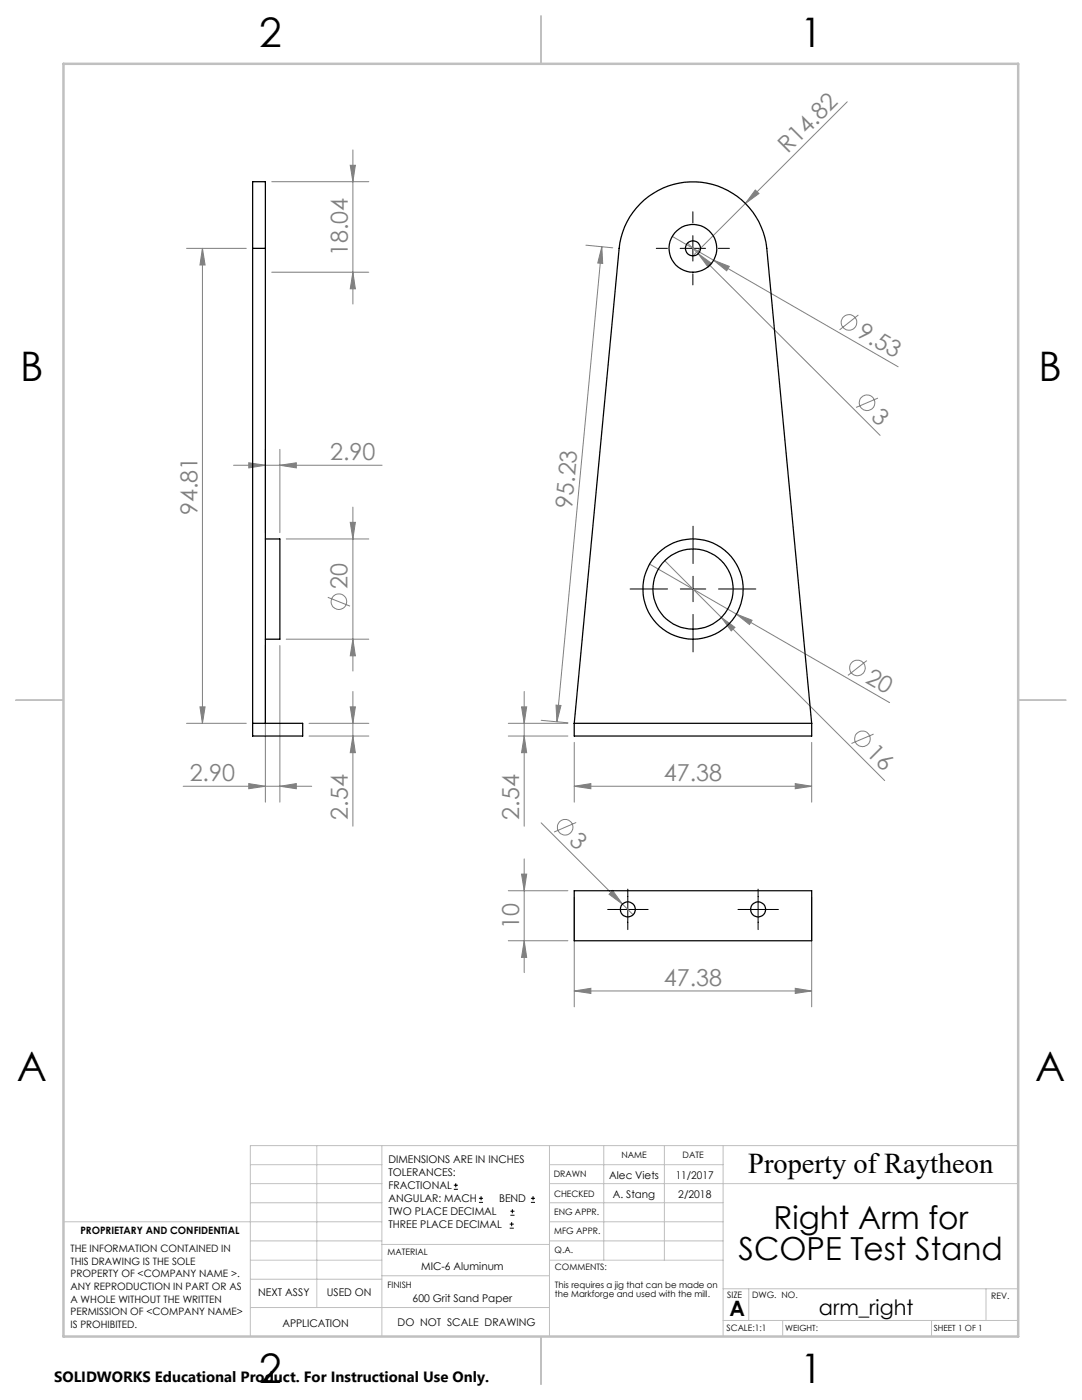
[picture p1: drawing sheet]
<svg xmlns="http://www.w3.org/2000/svg" width="216mm" height="279mm" viewBox="0 0 216 279" stroke-linecap="round" stroke-linejoin="round" font-family="sans-serif">
<g fill="none" stroke="#808080" stroke-width=".2">
<path d="M54.2 36.3h19.4M69.9 33h1l-.5 3.3zM70.4 29.9v30.8M150.7 37.9l.7 .7-2.7 2zM169.1 20.3l-30.8 30.8M37.2 49.6h11.9M40.4 49.6l.5 3.3h-1zM40.4 49.6v94.8M54.2 54.3h19.4M70.4 54.3l.5 3.3h-1zM116.9 48.9l5.4 .6M120.1 49.2l.2 3.4-1-.1z"/>
<path d="M120.1 49.2l-9 94.8M134.1 47.2l45.1 26M137.2 48.5l38.4 38.4M139.3 50.6l2.7 2-.7 .7zM142.4 51.9l3.1 1.3-.5 .8zM171.3 62.9l-3.8 2.9M175.2 79.4l-4.4 1.9M46.6 92.9h29.6M49.6 92.4l3.4 .5-3.4 .5zM53 89.7v16.6M55.8 92.9l3.3-.5v1zM55.8 89.7v16.6"/>
<path d="M57.1 107.6h16.5M65.4 119.2l4.4 1.8M69.9 104.2h1l-.5 3.4zM70.4 101.2v32.7M129.6 112.6l17.3 10M132.6 111.9l11.3 11.3M53 128.8v31.3M55.8 128.8v31.3M57.1 127.6h16.5M70.4 127.6l.5 3.3h-1zM70.4 138v26.9M104.6 138v26.9"/>
<path d="M143.9 123.2l2.7 2-.7 .7zM143.9 123.2l32.6 32.6M146.9 122.6l3.2 1.2-.6 .8zM146.9 122.6l30.6 17.6M173 131.8l-3.8 3M36.5 156.9h25.7M37.2 144.4h11.9M39.9 141.1h1l-.5 3.3zM49.6 156.4l3.4 .5-3.4 .5zM55.8 156.9l3.3-.5v1zM61.7 146.9h11.9M61.7 144.4h11.9"/>
<path d="M69.9 141.1h1l-.5 3.3zM70.4 146.9l.5 3.3h-1zM101.4 146.9h11.9M101.4 144.4h11.9M104.1 141.1h1l-.5 3.3zM104.6 146.9l.5 3.3h-1zM108 143.8l5.3 .5M110.9 140.7l1 .1-.8 3.2zM114.6 156.9l3.3-.5v1zM114.6 148.2v11.9M114.6 156.9h47.4M158.7 156.4l3.3 .5-3.3 .5z"/>
<path d="M162 148.2v11.9M174.3 146.5l-4.4 1.9M101.4 177.8h11.9M104.1 174.4h1l-.5 3.4zM104.6 171.4v22.7M108 164.2l18.3 18.4M114.6 179v21.9M115 164.1l-4.4 2M122.2 177.7l2 2.7-2.7-1.9zM162 179v21.9M101.4 187.7h11.9M104.6 187.7l.5 3.4h-1z"/>
<path d="M114.6 197.8l3.3-.6v1.1zM114.6 197.8h47.4M158.7 197.2l3.3 .6-3.3 .5z"/>
<circle cx="169.4" cy="64.3" r="1.56"/>
<circle cx="173" cy="80.4" r="1.56"/>
<circle cx="67.6" cy="120.1" r="1.55"/>
<circle cx="171.1" cy="133.3" r="1.55"/>
<circle cx="172.1" cy="147.4" r="1.56"/>
<circle cx="112.8" cy="165.1" r="1.56"/>
</g>
<g fill="none" stroke="#000" stroke-width=".2">
<path d="M131 49.6h2.2M135.7 49.6h5.1M138.3 42.3v2.2M138.3 47v5.1M138.3 54.6v2.3M143.3 49.6h2.3M125.7 117.5h7.5M135.7 117.5h5.1M138.3 105v7.5M138.3 115v5.1M143.4 117.5h7.4M138.3 122.6v7.5"/>
<path d="M125.3 177.4v8.1M151.3 177.4v8.1M121.2 181.5h8.1M147.2 181.5h8.1M90.6 237.3h.8M90.6 236.5h.8M90.9 236.1v.9M95.6 240h.8M95.6 239.1h.8M96 238.7v.8M105.9 240h.9M105.9 239.1h.9"/>
<path d="M106.4 238.7v.8M101.7 245.1h.8M101.7 244.3h.8M101.8 242.5h.9M101.8 241.7h.9M102.1 243.9v.8M102.2 241.3v.8"/>
</g>
<g fill="none" stroke="#c0c0c0" stroke-width=".2">
<path d="M50 232.4h26.2M50 236.2h26.2M63.2 228.6v32.3M76.2 228.6v38.1M109.6 228.6v38.1M109.6 232.4h34.7M109.6 236.2h93.6M120.5 228.6v22.9M132.6 228.6v22.9M144.3 228.6v38.1M203.2 228.6h-153.2v38.1M12.7 243.8h63.5"/>
<path d="M50 251.5h26.2M50 240h26.2M50 247.7h26.2M50 255.3h26.2M76.2 254.6h33.4M76.2 248.4h33.4M109.6 251.5h34.7M109.6 243.8h34.7M109.6 240h34.7M109.6 247.7h34.7M144.3 257.2h58.9M149.4 257.2v6.3"/>
<path d="M196.7 257.2v6.3M50 260.9h59.6M144.3 263.5h58.9M156.2 263.5v3.2M185.9 263.5v3.2"/>
</g>
<path d="M108 3.2v9.5M3.1 139.7h9.6M203.2 139.7h9.5M108 266.7v9.6" fill="none" stroke="#c0c0c0" stroke-width=".25"/>
<path d="M12.7 12.7h190.5v254h-190.5z" fill="none" stroke="#c0c0c0" stroke-width=".5"/>
<g fill="#808080">
<path d="M122.2 177.7l2 2.7-2.7-1.9z"/>
<path d="M150.7 37.9l.7 .7-2.7 2z"/>
<path d="M146.9 122.6l3.2 1.2-.6 .8z"/>
<path d="M142.4 51.9l3.1 1.3-.5 .8z"/>
<path d="M158.7 156.4l3.3 .5-3.3 .5zM114.6 156.9l3.3-.5v1zM158.7 197.2l3.3 .6-3.3 .5zM114.6 197.8l3.3-.6v1.1zM55.8 156.9l3.3-.5v1zM49.6 156.4l3.4 .5-3.4 .5zM55.8 92.9l3.3-.5v1zM49.6 92.4l3.4 .5-3.4 .5z"/>
<path d="M120.1 49.2l.2 3.4-1-.1zM110.9 140.7l1 .1-.8 3.2z"/>
<path d="M104.6 146.9l.5 3.3h-1zM104.1 141.1h1l-.5 3.3zM70.4 146.9l.5 3.3h-1zM69.9 141.1h1l-.5 3.3zM70.4 127.6l.5 3.3h-1zM69.9 104.2h1l-.5 3.4zM70.4 54.3l.5 3.3h-1zM69.9 33h1l-.5 3.3z"/>
<path d="M104.1 174.4h1l-.5 3.4zM104.6 187.7l.5 3.4h-1zM40.4 49.6l.5 3.3h-1zM39.9 141.1h1l-.5 3.3z"/>
<path d="M143.9 123.2l2 2.7 .7-.7zM139.3 50.6l2 2.7 .7-.7z"/>
</g>
<g fill="none" stroke="#000" stroke-width=".25">
<path d="M50.4 49.6v-13.3h2.6v13.3M50.4 49.6v97.3h10v-2.5h-10M50.4 49.6h2.6M53 49.6v94.8M53 107.6h2.8v20h-2.8M114.6 144.4l8.9-94.8a14.8 14.8 0 0 1 14.8-13.3 14.8 14.8 0 0 1 14.7 13.3l9 94.8M114.6 144.4v2.5h47.4v-2.5M114.6 144.4h47.4M114.6 177.8h47.4v9.9h-47.4z"/>
<circle cx="138.3" cy="49.6" r="1.48"/>
<circle cx="138.3" cy="49.6" r="4.8"/>
<circle cx="138.3" cy="117.6" r="10"/>
<circle cx="138.3" cy="117.6" r="8"/>
<circle cx="125.3" cy="181.5" r="1.48"/>
<circle cx="151.3" cy="181.5" r="1.48"/>
</g>
<g font-size="8.1">
<text x="51.7" y="9.3">2</text>
<text x="159.7" y="9.3">1</text>
<text x="4" y="76">B</text>
<text x="207.2" y="76">B</text>
<text x="3.3" y="215.7">A</text>
<text x="206.5" y="215.7">A</text>
<text x="51.7" y="276">2</text>
<text x="159.7" y="276">1</text>
</g>
<g font-size="6.3">
<text x="154.4" y="245.4">Right Arm for</text>
<text x="147.4" y="251.4">SCOPE Test Stand</text>
</g>
<text font-size="5.7" x="149.3" y="234.1">Property of Raytheon</text>
<g font-size="4.7" fill="#808080">
<text x="157.2" y="30.7" transform="rotate(-45 157.2 30.7)">R14.82</text>
<text x="69.4" y="51.1" transform="rotate(-90 69.4 51.1)">18.04</text>
<text x="170.8" y="67.1" transform="rotate(30 170.8 67.1)">9.53</text>
<text x="173.6" y="83.4" transform="rotate(45 173.6 83.4)">3</text>
<text x="65.9" y="91.8">2.90</text>
<text x="114.1" y="101.5" transform="rotate(-85 114.1 101.5)">95.23</text>
<text x="39.4" y="102.8" transform="rotate(-90 39.4 102.8)">94.81</text>
<text x="69.4" y="117.5" transform="rotate(-90 69.4 117.5)">20</text>
<text x="172.5" y="136" transform="rotate(30 172.5 136)">20</text>
<text x="37.9" y="155.9">2.90</text>
<text x="132.5" y="155.9">47.38</text>
<text x="172.7" y="150.5" transform="rotate(45 172.7 150.5)">16</text>
<text x="69.4" y="163.6" transform="rotate(-90 69.4 163.6)">2.54</text>
<text x="103.6" y="163.6" transform="rotate(-90 103.6 163.6)">2.54</text>
<text x="113.4" y="168.1" transform="rotate(45 113.4 168.1)">3</text>
<text x="103.6" y="185.3" transform="rotate(-90 103.6 185.3)">10</text>
<text x="132.5" y="196.7">47.38</text>
</g>
<g font-size="4.2">
<text x="145.6" y="262.7">A</text>
<text x="163.4" y="262.4">arm_right</text>
</g>
<text font-size="3" x="10.8" y="275.7">SOLIDWORKS Educational Product. For Instructional Use Only.</text>
<g font-size="2.1">
<text x="77.5" y="232.2">DIMENSIONS ARE IN INCHES</text>
<text x="77.5" y="234.7">TOLERANCES:</text>
<text x="77.5" y="237.3">FRACTIONAL</text>
<text x="77.5" y="239.9">ANGULAR: MACH</text>
<text x="99.6" y="239.9">BEND</text>
<text x="121.5" y="235.2">Alec Viets</text>
<text x="122.3" y="239">A. Stang</text>
<text x="134.8" y="235.2">11/2017</text>
<text x="135.3" y="239">2/2018</text>
<text x="77.5" y="242.5">TWO PLACE DECIMAL</text>
<text x="77.5" y="245.1">THREE PLACE DECIMAL</text>
<text x="84.1" y="253.4">MIC-6 Aluminum</text>
<text x="51.5" y="258.7">NEXT ASSY</text>
<text x="65.2" y="258.6">USED ON</text>
<text x="82.3" y="259.8">600 Grit Sand Paper</text>
<text x="56.3" y="264.8">APPLICATION</text>
<text x="79.3" y="264.6">DO NOT SCALE DRAWING</text>
</g>
<g font-size="2">
<text x="14.1" y="249.9">THE INFORMATION CONTAINED IN</text>
<text x="16" y="246.3">PROPRIETARY AND CONFIDENTIAL</text>
<text x="14.1" y="252.4">THIS DRAWING IS THE SOLE</text>
<text x="14.1" y="254.9">PROPERTY OF &lt;COMPANY NAME &gt;.</text>
<text x="14.1" y="257.4">ANY REPRODUCTION IN PART OR AS</text>
<text x="14.1" y="260">A WHOLE WITHOUT THE WRITTEN</text>
<text x="14.1" y="262.5">PERMISSION OF &lt;COMPANY NAME&gt;</text>
<text x="14.1" y="265">IS PROHIBITED.</text>
</g>
<g font-size="1.8">
<text x="124" y="231.1">NAME</text>
<text x="136.2" y="231.1">DATE</text>
<text x="110.5" y="234.8">DRAWN</text>
<text x="110.5" y="238.9">CHECKED</text>
<text x="110.6" y="242.5">ENG APPR.</text>
<text x="77.3" y="250.5">MATERIAL</text>
<text x="110.6" y="246.3">MFG APPR.</text>
<text x="110.7" y="250">Q.A.</text>
<text x="77.3" y="257">FINISH</text>
<text x="110.7" y="253.5">COMMENTS:</text>
<text x="110.7" y="257.1">This requires a jig that can be made on</text>
<text x="110.7" y="258.8">the Markforge and used with the mill.</text>
<text x="145.1" y="259">SIZE</text>
<text x="150.1" y="259.1">DWG. NO.</text>
<text x="197.8" y="259.2">REV.</text>
<text x="145" y="265.7">SCALE:1:1</text>
</g>
<g font-size="1.7">
<text x="156.7" y="265.7">WEIGHT:</text>
<text x="186.3" y="265.7">SHEET 1 OF 1</text>
</g>
</svg>
